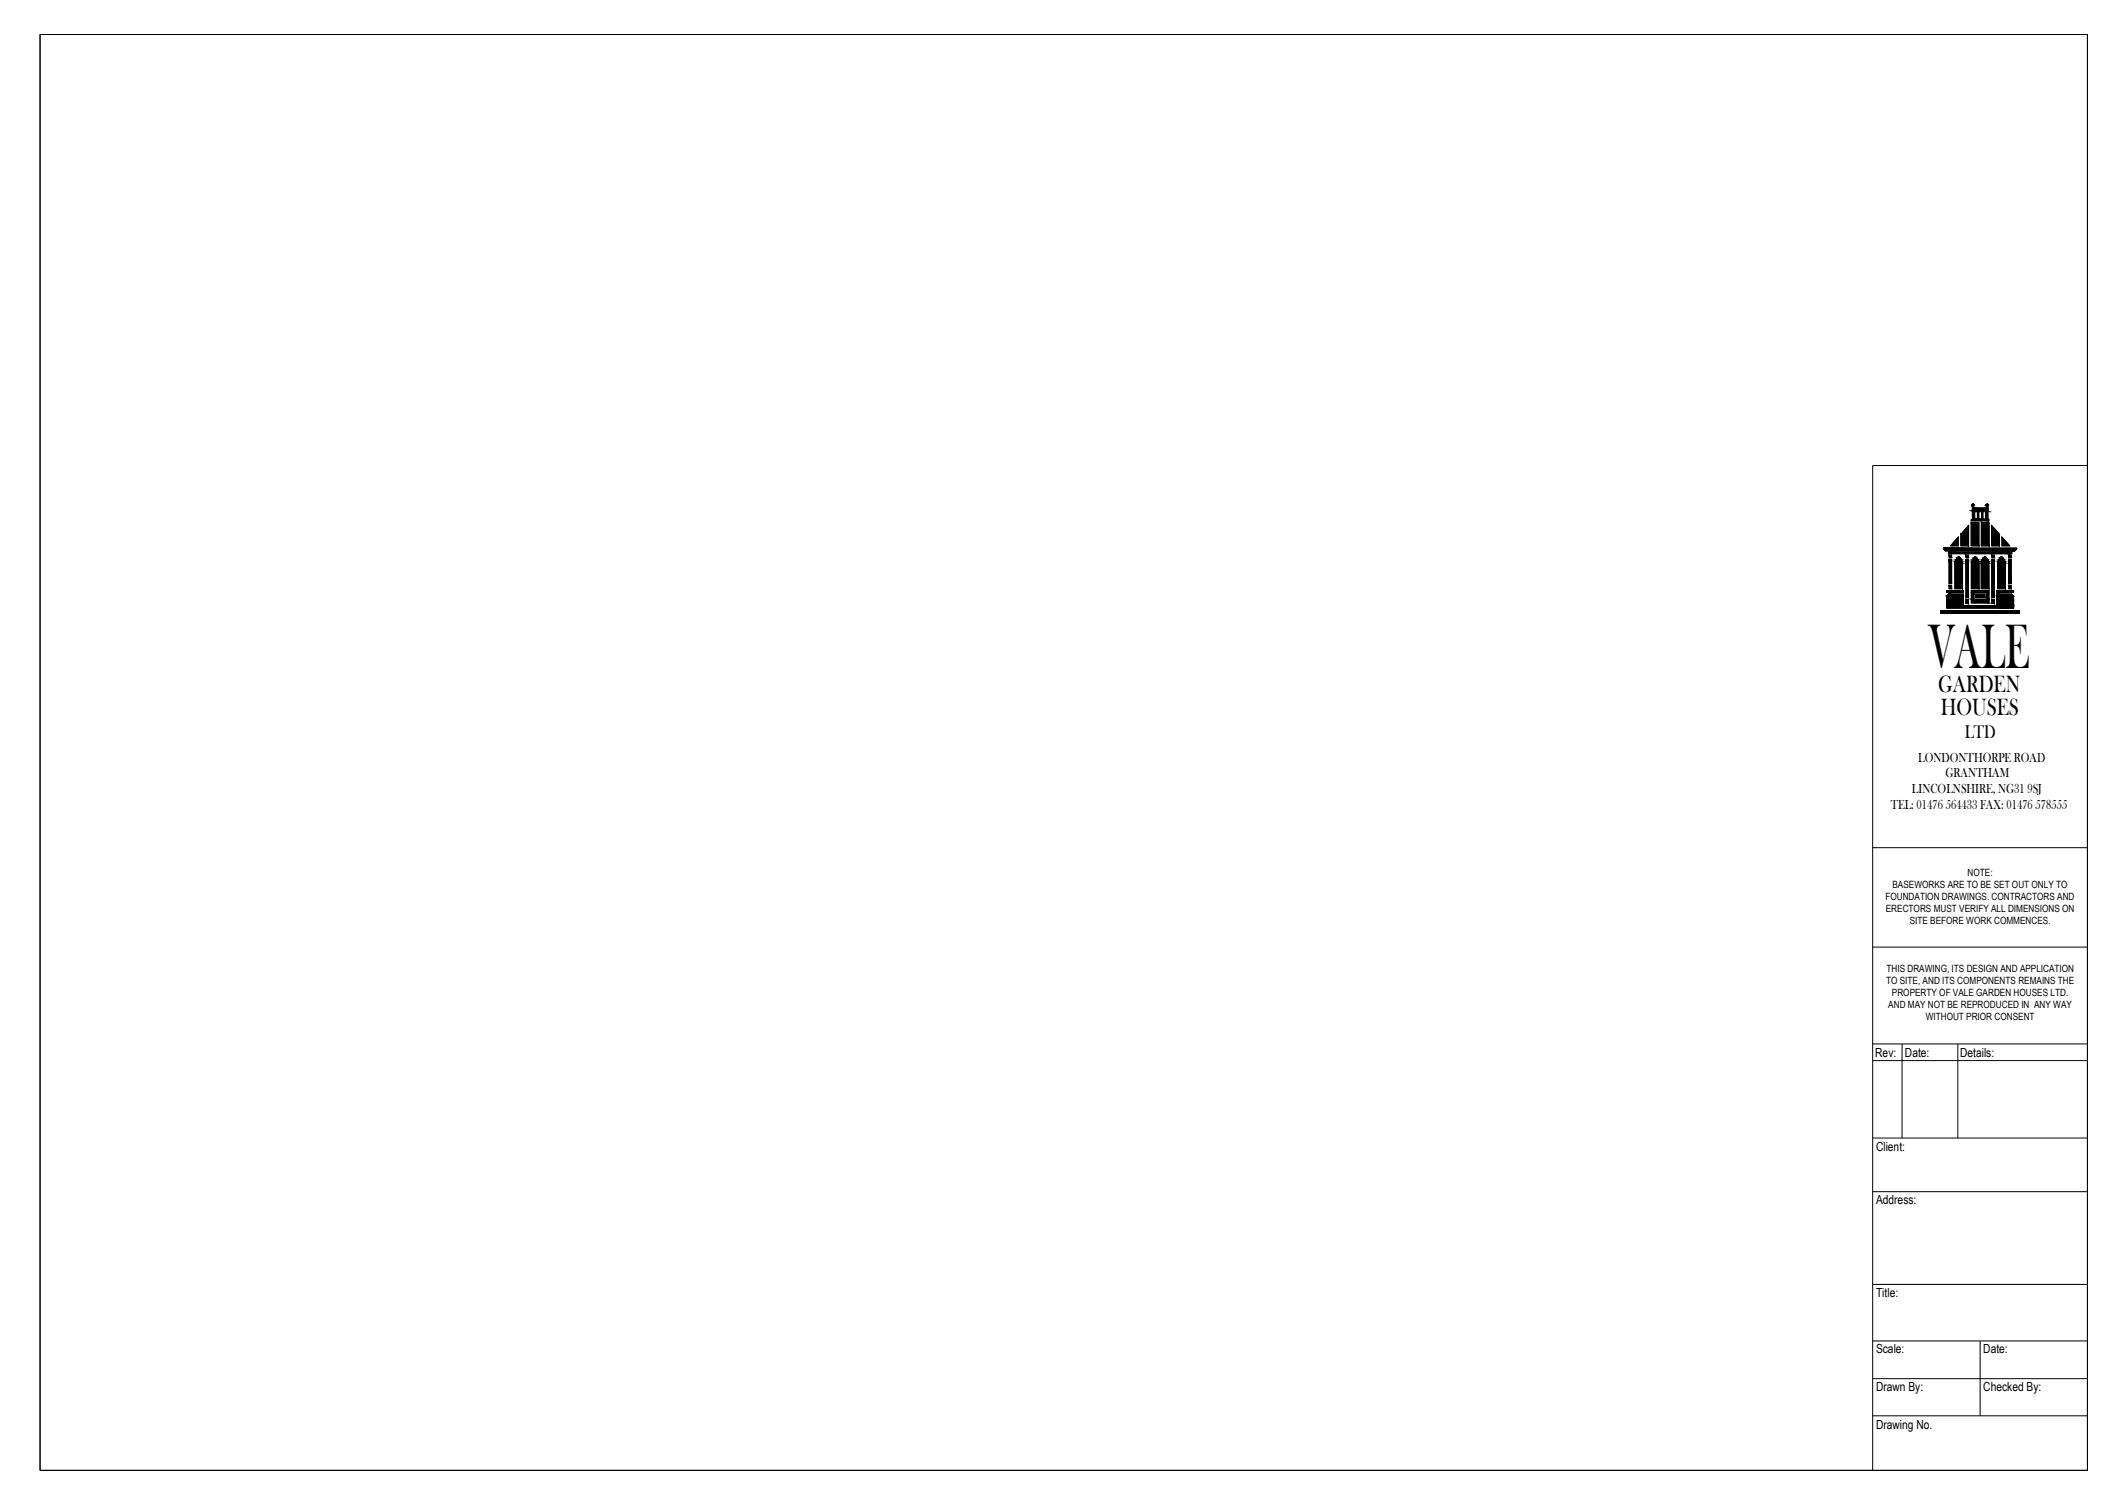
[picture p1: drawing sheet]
<svg xmlns="http://www.w3.org/2000/svg" width="594mm" height="420mm" viewBox="0 0 594 420" stroke-linecap="round" stroke-linejoin="round" font-family="sans-serif">
<!-- layer: 01 - Title Block -->
<g fill="none" stroke="#000" stroke-width=".28">
<path d="M11.2 9.6h571.8v401.2h-571.8zM583 130h-60v280.8M543.1 153.6h.2v.3h19.5v-.3h.2M544.2 154.3h17.7v.4h-17.7zM544.4 156.2h.7v6.9h-.7zM544.4 155.1h.7v.6h-.7zM546.7 155.7l.4-.3 .3 .3 .5 .7 .2 .9v7.2h-2.1v-7.2zM547 150v2.5h-2.2zM549.1 156.2h.7v10.7h-.7zM549.1 155.1h.7v.6h-.7zM549.8 146.8v5.7h-2.1v-3.3zM550.6 146h2.1v6.5h-2.1z"/>
<path d="M550.9 141.6h.3v.3h3.6v-.3h.4v3.5h.3v.4h-4.9v-.4h.3zM550.9 145.5h.3M552.3 143v2h-.8v-2l.4-.7 .4 .7M552.8 157.3l-.5-1.2-.6-.7-.6 .7-.5 1.2v7.2h2.2v-7.2M553 142.3l.4 .7v2h-.7v-2zM553.4 157.3v7.2h2.1v-7.2M553.4 146h2.2v6.5h-2.2zM554.2 142.3l.4 .7v2h-.8v-2zM554.4 155.4l-.6 .7-.5 1.2M554.4 155.4l.6 .7 .5 1.2M554.8 145.5h.4M556.3 146.8l2.1 2.4v3.3h-2.1z"/>
<path d="M556.3 156.2h.7v10.7h-.7zM556.3 155.1h.7v.6h-.7zM558.7 155.7l.3-.3 .3 .3 .8 1.6v7.2h-2.2v-7.2zM559.2 150l2.1 2.5h-2.1zM561 156.2h.7v6.9h-.7zM561 155.1h.7v.6h-.7zM563.2 153.3l-.2 .3M563.3 153.3v-.2h-20.5l.3 .5M542.1 170.6h22v.8h-22zM543.7 166.5l.6-.6h4.1v3.3h9.3v-3.3h4.2l.5 .6v3.4h-18.7zM543.7 165h4.7v.5h-4.7zM544.4 163.6h.7v.9h-.7z"/>
<path d="M549.1 167.4h.7v1.2h-.7zM550.6 165h4.9v3.4h-4.9zM551.3 165.6h3.5v1.8h-3.5zM551.7 166h2.7v.9h-2.7zM556.3 167.4h.7v1.2h-.7zM557.7 165h4.7v.5h-4.7zM561 163.6h.7v.9h-.7zM523 236.8h60M523 264.6h60M523 291.6h60M523 296.3h60M531.3 291.6v26.3"/>
<path d="M546.8 291.6v26.3M523 317.9h60M523 332.9h60M523 358.8h60M523 374.6h60M553.1 374.6v20.9M523 385.1h60M523 395.5h60"/>
<circle cx="551" cy="141.1" r=".28"/>
<circle cx="555" cy="141.1" r=".28"/>
</g>
<g fill="#000" stroke="#000" stroke-width=".28">
<path d="M547 150v2.5h-2.2zM546.7 155.8l.4-.4 .4 .4zM549.8 146.8v2.4h-2.1zM551 140.8h.2zM551 141.4h.2zM551.3 155.8l.4-.4 .4 .4zM554.4 155.4l.4 .4h-.8zM555 140.8h.1zM555 141.4h.1zM556.3 146.8l2.1 2.4h-2.1zM558.6 155.8l.4-.4 .4 .4zM559.2 150l2.1 2.5h-2.1z"/>
<path d="M544.4 156.2l.7 6.9v-6.9zM544.4 156.2l.7 6.9h-.7z"/>
<path d="M544.4 155.1l.7 .6v-.6zM544.4 155.1l.7 .6h-.7z"/>
<path d="M546.7 155.8l1.1 .5-.3-.5zM546.7 155.8l1.1 .5h-1.4z"/>
<path d="M546.4 156.3l1.6 .5-.2-.5zM546.4 156.3l1.6 .5h-1.9z"/>
<path d="M546.1 156.8l2 .5-.1-.5zM546.1 156.8l2 .5h-2.1z"/>
<path d="M546 157.3l2.1 7.2v-7.2zM546 157.3l2.1 7.2h-2.1z"/>
<path d="M549.1 156.2l.7 10.7v-10.7zM549.1 156.2l.7 10.7h-.7z"/>
<path d="M549.1 155.1l.7 .6v-.6zM549.1 155.1l.7 .6h-.7z"/>
<path d="M547.7 149.2l2.1 3.3v-3.3zM547.7 149.2l2.1 3.3h-2.1z"/>
<path d="M551 140.8l.2 .1zM551 140.8l.2 .1z"/>
<path d="M550.9 140.9h.3zM550.9 140.9h.3z"/>
<path d="M550.9 141.4h.3zM550.9 141.4h.3z"/>
<path d="M550.9 141.6l.3 .3v-.3zM550.9 141.6l.3 .3h-.3z"/>
<path d="M550.9 140.9h.4zM550.9 140.9h.4z"/>
<path d="M550.9 141.4h.3zM550.9 141.4h.3z"/>
<path d="M550.9 140.9l.4 .1zM550.9 140.9l.4 .1z"/>
<path d="M550.9 141.4h.4zM550.9 141.4h.3z"/>
<path d="M550.8 141h.6zM550.8 141h.6z"/>
<path d="M550.8 141.3h.5zM550.8 141.3l.5 .1z"/>
<path d="M550.8 141l.6 .1zM550.8 141l.6 .1z"/>
<path d="M550.8 141.1h.6zM550.8 141.1h.6z"/>
<path d="M550.8 141.1l.6 .1zM550.8 141.1l.6 .1z"/>
<path d="M550.8 141.2h.6zM550.8 141.2h.6z"/>
<path d="M550.8 141.2h.6zM550.8 141.2l.5 .1z"/>
<path d="M550.9 143l.6 2v-2zM550.9 143l.6 2h-.6z"/>
<path d="M550.9 142.8l.6 .2 .1-.2zM550.9 142.8l.6 .2h-.6z"/>
<path d="M550.9 142.6l.7 .2 .1-.2zM550.9 142.6l.7 .2h-.7z"/>
<path d="M550.9 142.5h.9zM550.9 142.5l.8 .1z"/>
<path d="M550.9 142.3l.9 .2 .1-.2zM550.9 142.3l.9 .2h-.9z"/>
<path d="M551.3 155.8l1.1 .5-.3-.5zM551.3 155.8l1.1 .5h-1.4z"/>
<path d="M551 156.3l1.6 .5-.2-.5zM551 156.3l1.6 .5h-1.9z"/>
<path d="M550.7 156.8l2.1 .5-.2-.5zM550.7 156.8l2.1 .5h-2.2z"/>
<path d="M552.3 143l.4 2v-2zM552.3 143l.4 2h-.4z"/>
<path d="M552.2 142.8l.5 .2v-.2zM552.2 142.8l.5 .2z"/>
<path d="M550.6 146l2.1 6.5v-6.5zM550.6 146l2.1 6.5h-2.1z"/>
<path d="M550.6 157.3l2.2 7.2v-7.2zM550.6 157.3l2.2 7.2h-2.2z"/>
<path d="M552.1 142.6l.6 .2 .1-.2zM552.1 142.6l.6 .2z"/>
<path d="M552 142.5h.9zM552 142.5l.8 .1z"/>
<path d="M551.9 142.3l1 .2 .2-.2zM551.9 142.3l1 .2h-.9z"/>
<path d="M553.4 143l.4 2v-2zM553.4 143l.4 2h-.4z"/>
<path d="M553.4 142.8l.4 .2 .1-.2zM553.4 142.8l.4 .2z"/>
<path d="M553.3 142.6l.6 .2 .1-.2zM553.3 142.6l.6 .2h-.5z"/>
<path d="M553.2 142.5h.9zM553.2 142.5l.8 .1z"/>
<path d="M553.1 142.3l1 .2 .1-.2zM553.1 142.3l1 .2h-.9z"/>
<path d="M554 155.8l1.1 .5-.3-.5zM554 155.8l1.1 .5h-1.4z"/>
<path d="M555 140.8l.2 .1zM555 140.8l.2 .1z"/>
<path d="M553.7 156.3l1.7 .5-.3-.5zM553.7 156.3l1.7 .5h-1.9z"/>
<path d="M554.9 140.9h.3zM554.8 140.9h.4z"/>
<path d="M554.9 141.4h.3zM554.9 141.4h.2z"/>
<path d="M554.8 141.6l.4 .3v-.3zM554.8 141.6l.4 .3h-.4z"/>
<path d="M550.9 141.9l4.3 .4v-.4zM550.9 141.9l4.3 .4h-4.3z"/>
<path d="M554.2 142.3l1 .2v-.2zM554.2 142.3l1 .2h-.9z"/>
<path d="M554.3 142.5l.9 .1zM554.3 142.5l.9 .1z"/>
<path d="M554.5 142.6l.7 .2v-.2zM554.5 142.6l.7 .2h-.7z"/>
<path d="M554.5 142.8l.7 .2v-.2zM554.5 142.8l.7 .2h-.6z"/>
<path d="M554.6 143l.6 2v-2zM554.6 143l.6 2h-.6z"/>
<path d="M550.9 145l4.3 .1zM550.9 145l4.3 .1z"/>
<path d="M554.8 140.9h.5zM554.8 140.9h.5z"/>
<path d="M554.8 141.4h.4zM554.8 141.4h.4z"/>
<path d="M554.8 140.9l.5 .1zM554.8 140.9l.5 .1z"/>
<path d="M554.8 141.4h.5zM554.8 141.4h.4z"/>
<path d="M554.8 141h.5zM554.8 141h.5z"/>
<path d="M554.8 141l.5 .1zM554.8 141l.5 .1z"/>
<path d="M554.8 141.2l.5 .1zM554.8 141.2l.5 .1z"/>
<path d="M554.8 141.3h.5zM554.8 141.3l.5 .1z"/>
<path d="M554.8 141.1h.5zM554.8 141.1h.5z"/>
<path d="M554.8 141.1l.5 .1zM554.8 141.1l.5 .1z"/>
<path d="M554.8 141.2h.5zM554.8 141.2h.5z"/>
<path d="M553.5 156.8l2 .5-.1-.5zM553.5 156.8l2 .5h-2.1z"/>
<path d="M550.6 145.1l4.9 .4v-.4zM550.6 145.1l4.9 .4h-4.9z"/>
<path d="M553.4 157.3l2.1 7.2v-7.2zM553.4 157.3l2.1 7.2h-2.1z"/>
<path d="M553.4 146l2.2 6.5v-6.5zM553.4 146l2.2 6.5h-2.2z"/>
<path d="M556.3 156.2l.7 10.7v-10.7zM556.3 156.2l.7 10.7h-.7z"/>
<path d="M556.3 155.1l.7 .6v-.6zM556.3 155.1l.7 .6h-.7z"/>
<path d="M556.3 149.2l2.1 3.3v-3.3zM556.3 149.2l2.1 3.3h-2.1z"/>
<path d="M558.6 155.8l1.1 .5-.3-.5zM558.6 155.8l1.1 .5h-1.4z"/>
<path d="M558.3 156.3l1.7 .5-.3-.5zM558.3 156.3l1.7 .5h-1.9z"/>
<path d="M558.1 156.8l2 .5-.1-.5zM558.1 156.8l2 .5h-2.2z"/>
<path d="M557.9 157.3l2.2 7.2v-7.2zM557.9 157.3l2.2 7.2h-2.2z"/>
<path d="M561 155.1l.7 .6v-.6zM561 155.1l.7 .6h-.7z"/>
<path d="M561 156.2l.7 6.9v-6.9zM561 156.2l.7 6.9h-.7z"/>
<path d="M544.2 154.3l17.7 .4v-.4zM544.2 154.3l17.7 .4h-17.7z"/>
<path d="M543.3 153.6l19.5 .3v-.3zM543.3 153.6l19.5 .3h-19.5z"/>
<path d="M543.1 153.5l19.9 .1zM543.1 153.5l19.9 .1z"/>
<path d="M543.1 153.6h19.9zM543.1 153.6h19.9z"/>
<path d="M543.1 153.5h19.9zM543.1 153.5h19.9z"/>
<path d="M543 153.4h20.1zM543 153.4l20 .1z"/>
<path d="M543 153.4h20.1zM543 153.4h20.1z"/>
<path d="M542.9 153.4h20.3zM542.9 153.4h20.2z"/>
<path d="M542.9 153.3h20.3zM542.9 153.3l20.3 .1z"/>
<path d="M542.8 153.1l20.5 .2v-.2zM542.8 153.1l20.5 .2h-20.5z"/>
<path d="M542.8 153.3h20.5zM542.8 153.3h20.4z"/>
<path d="M544.4 163.6l.7 .9v-.9zM544.4 163.6l.7 .9h-.7z"/>
<path d="M544.3 165.9l4.1 .6v-.6zM544.3 165.9l4.1 .6h-4.7z"/>
<path d="M543.7 166.5l4.7 2.7v-2.7zM543.7 166.5l4.7 2.7h-4.7z"/>
<path d="M543.7 165l4.7 .5v-.5zM543.7 165l4.7 .5h-4.7z"/>
<path d="M549.1 167.4l.7 1.2v-1.2zM549.1 167.4l.7 1.2h-.7z"/>
<path d="M550.6 165.6l.7 1.8v-1.8zM550.6 165.6l.7 1.8h-.7z"/>
<path d="M551.7 166l2.7 .9v-.9zM551.7 166l2.7 .9h-2.7z"/>
<path d="M550.6 165l4.9 .6v-.6zM550.6 165l4.9 .6h-4.9z"/>
<path d="M554.8 165.6l.7 1.8v-1.8zM554.8 165.6l.7 1.8h-.7z"/>
<path d="M550.6 167.4l4.9 1v-1zM550.6 167.4l4.9 1h-4.9z"/>
<path d="M556.3 167.4l.7 1.2v-1.2zM556.3 167.4l.7 1.2h-.7z"/>
<path d="M561 163.6l.7 .9v-.9zM561 163.6l.7 .9h-.7z"/>
<path d="M557.7 165.9l4.7 .6-.5-.6zM557.7 165.9l4.7 .6h-4.7z"/>
<path d="M557.7 165l4.7 .5v-.5zM557.7 165l4.7 .5h-4.7z"/>
<path d="M557.7 166.5l4.7 2.7v-2.7zM557.7 166.5l4.7 2.7h-4.7z"/>
<path d="M543.7 169.2l18.7 .7v-.7zM543.7 169.2l18.7 .7h-18.7z"/>
<path d="M542.1 170.6l22 .8v-.8zM542.1 170.6l22 .8h-22z"/>
</g>
<text font-size="18" x="538.6" y="186.6">VALE</text>
<g font-size="6.8">
<text x="541.4" y="193.3">GARDEN</text>
<text x="542.1" y="199.8">HOUSES</text>
</g>
<text font-size="5.3" x="548.8" y="206.2">LTD</text>
<g font-size="3.8">
<text x="535.7" y="212.8">LONDONTHORPE ROAD</text>
<text x="534" y="221.6">LINCOLNSHIRE, NG31 9SJ</text>
<text x="543.4" y="217.2">GRANTHAM</text>
<text x="528.1" y="226">TEL: 01476 564433 FAX: 01476 578555</text>
</g>
<g font-size="3.5">
<text x="523.8" y="295.1">Rev:</text>
<text x="532.1" y="295.1">Date:</text>
<text x="547.5" y="295.1">Details:</text>
<text x="524" y="321.4">Client:</text>
<text x="524" y="336.4">Address:</text>
<text x="524" y="362.3">Title:</text>
<text x="524" y="378.1">Scale:</text>
<text x="553.9" y="378.1">Date:</text>
<text x="524" y="388.6">Drawn By:</text>
<text x="553.9" y="388.6">Checked By:</text>
<text x="524" y="399.1">Drawing No.</text>
</g>
<g font-size="2.8">
<text x="549.5" y="244.7">NOTE:</text>
<text x="526.6" y="251.4">FOUNDATION DRAWINGS. CONTRACTORS AND</text>
<text x="528.6" y="248.1">BASEWORKS ARE TO BE SET OUT ONLY TO</text>
<text x="526.7" y="254.8">ERECTORS MUST VERIFY ALL DIMENSIONS ON</text>
<text x="533.4" y="258.1">SITE BEFORE WORK COMMENCES.</text>
<text x="526.8" y="274.9">TO SITE, AND ITS COMPONENTS REMAINS THE</text>
<text x="526.9" y="271.5">THIS DRAWING, ITS DESIGN AND APPLICATION</text>
<text x="527.4" y="281.6">AND MAY NOT BE REPRODUCED IN ANY WAY</text>
<text x="528.4" y="278.3">PROPERTY OF VALE GARDEN HOUSES LTD.</text>
<text x="537.9" y="285">WITHOUT PRIOR CONSENT</text>
</g>
</svg>
